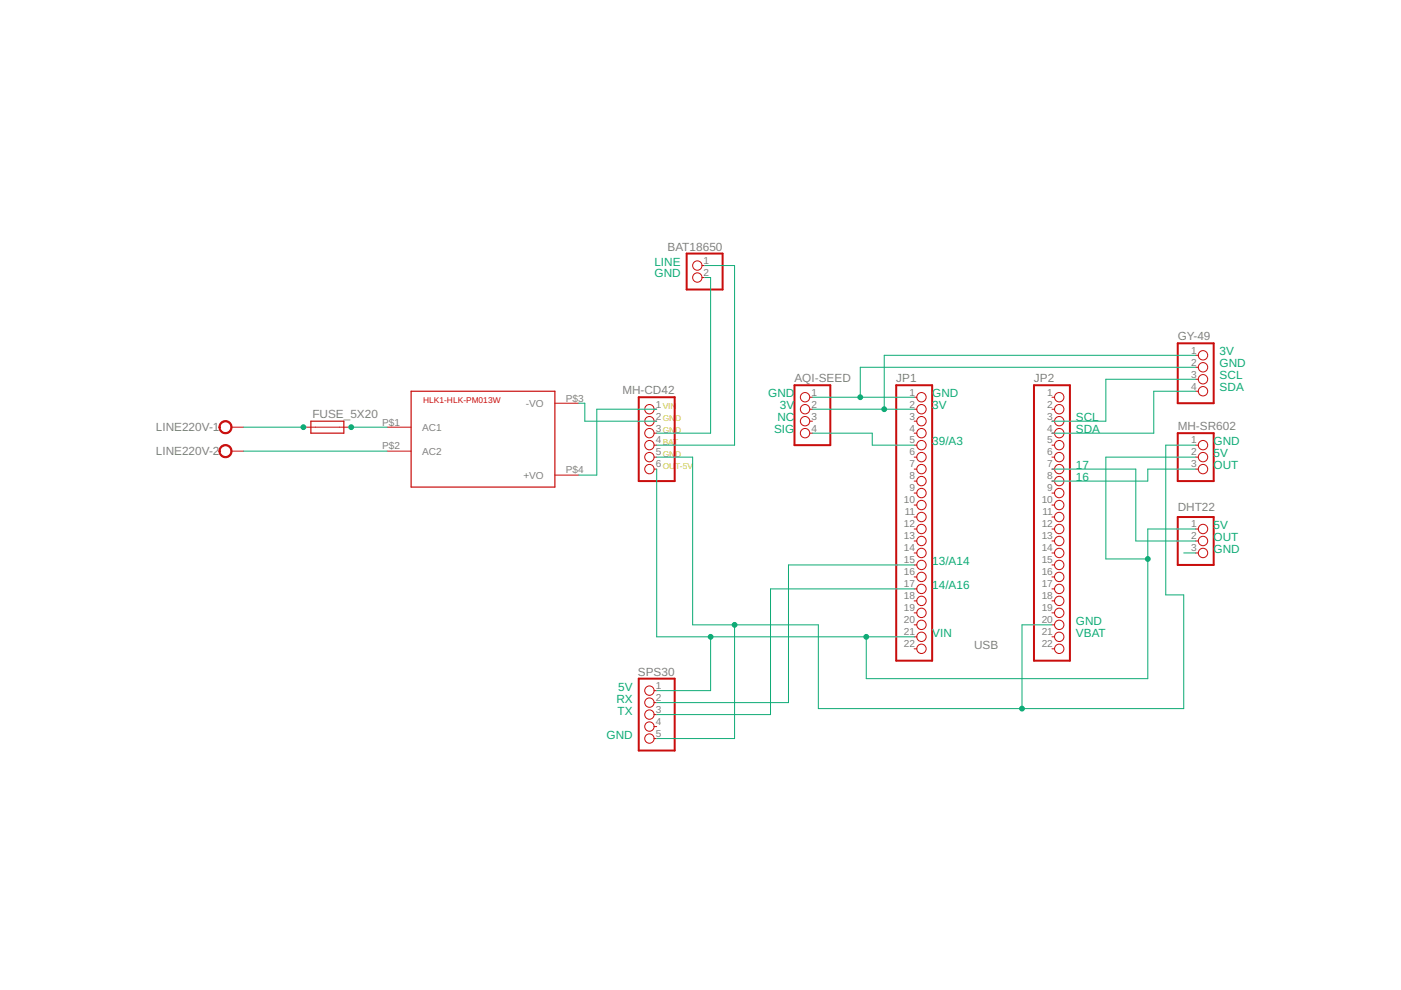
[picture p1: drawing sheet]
<svg xmlns="http://www.w3.org/2000/svg" width="297mm" height="210mm" viewBox="0 0 297 210" stroke-linecap="round" stroke-linejoin="round" font-family="sans-serif">
<g fill="#c90d0c" stroke="#c90d0c" stroke-width=".21">
<path d="M46.8 89.6a1.39 1.39 0 0 1 2.2 .3 1.39 1.39 0 0 1-.8 2 1.39 1.39 0 0 1-1.8-1.3h.3a1.14 1.14 0 0 1 1.7-1 1.14 1.14 0 0 1 .1 2 1.14 1.14 0 0 1-1.8-.7v-.3h-.3z" fill-rule="evenodd"/>
<path d="M46.8 94.7a1.39 1.39 0 0 1 2.2 .2 1.39 1.39 0 0 1-.8 2.1 1.39 1.39 0 0 1-1.8-1.3h.3a1.14 1.14 0 0 1 1.7-1 1.14 1.14 0 0 1 .1 1.9 1.14 1.14 0 0 1-1.8-.7v-.2h-.3z" fill-rule="evenodd"/>
</g>
<g fill="none" stroke="#c90d0c" stroke-width=".21">
<path d="M148.8 56.3h.6M148.8 58.8h.6M253.5 75.3h.6M253.5 77.9h.6M49.1 90.6h2.5M49.1 95.7h2.5M64.3 90.6h10.2M82.1 90.6h5.1M82.1 95.7h5.1M117.6 85.5h5.1M138.7 86.8h.5M138.7 89.3h.5"/>
<path d="M138.7 91.8h.5M138.7 94.4h.5M138.7 96.9h.5M138.7 99.5h.5M171.7 86.8h.6M171.7 89.3h.6M171.7 91.8h.6M171.7 84.2h.6M193.8 86.8h.6M193.8 89.3h.6M193.8 91.8h.6M193.8 94.4h.6"/>
<path d="M193.8 96.9h.6M193.8 99.5h.6M193.8 84.2h.6M223 86.8h.6M223 89.3h.6M223 91.8h.6M223 94.4h.6M223 96.9h.6M223 99.5h.6M223 84.2h.6M253.5 94.4h.6M253.5 96.9h.6"/>
<path d="M253.5 99.5h.6M253.5 80.4h.6M253.5 83h.6M117.6 100.7h5.1M193.8 102h.6M193.8 104.5h.6M193.8 107.1h.6M193.8 109.6h.6M193.8 112.2h.6M193.8 114.7h.6M193.8 117.2h.6M193.8 119.8h.6"/>
<path d="M223 102h.6M223 104.5h.6M223 107.1h.6M223 109.6h.6M223 112.2h.6M223 114.7h.6M223 117.2h.6M223 119.8h.6M253.5 112.2h.6M253.5 114.7h.6M253.5 117.2h.6M193.8 122.3h.6"/>
<path d="M193.8 124.9h.6M193.8 127.4h.6M193.8 129.9h.6M193.8 132.5h.6M193.8 135h.6M193.8 137.6h.6M223 122.3h.6M223 124.9h.6M223 127.4h.6M223 129.9h.6M223 132.5h.6M223 135h.6"/>
<path d="M223 137.6h.6M138.7 146.4h.5M138.7 149h.5M138.7 151.5h.5M138.7 154.1h.5M138.7 156.6h.5"/>
<circle cx="147.8" cy="58.8" r=".99"/>
<circle cx="147.8" cy="56.3" r=".99"/>
<circle cx="255.1" cy="77.9" r=".99"/>
<circle cx="255.1" cy="75.3" r=".99"/>
<circle cx="137.7" cy="89.3" r=".99"/>
<circle cx="137.7" cy="91.8" r=".99"/>
<circle cx="137.7" cy="94.4" r=".99"/>
<circle cx="137.7" cy="96.9" r=".99"/>
<circle cx="137.7" cy="99.5" r=".99"/>
<circle cx="137.7" cy="86.8" r=".99"/>
<circle cx="170.7" cy="91.8" r=".99"/>
<circle cx="170.7" cy="89.3" r=".99"/>
<circle cx="170.7" cy="86.8" r=".99"/>
<circle cx="170.7" cy="84.2" r=".99"/>
<circle cx="195.4" cy="96.9" r=".99"/>
<circle cx="195.4" cy="91.8" r=".99"/>
<circle cx="195.4" cy="94.4" r=".99"/>
<circle cx="195.4" cy="99.5" r=".99"/>
<circle cx="195.4" cy="89.3" r=".99"/>
<circle cx="195.4" cy="86.8" r=".99"/>
<circle cx="195.4" cy="84.2" r=".99"/>
<circle cx="224.6" cy="91.8" r=".99"/>
<circle cx="224.6" cy="96.9" r=".99"/>
<circle cx="224.6" cy="89.3" r=".99"/>
<circle cx="224.6" cy="94.4" r=".99"/>
<circle cx="224.6" cy="99.5" r=".99"/>
<circle cx="224.6" cy="86.8" r=".99"/>
<circle cx="224.6" cy="84.2" r=".99"/>
<circle cx="255.1" cy="94.4" r=".99"/>
<circle cx="255.1" cy="96.9" r=".99"/>
<circle cx="255.1" cy="99.5" r=".99"/>
<circle cx="255.1" cy="80.4" r=".99"/>
<circle cx="255.1" cy="83" r=".99"/>
<circle cx="195.4" cy="109.6" r=".99"/>
<circle cx="195.4" cy="102" r=".99"/>
<circle cx="195.4" cy="112.2" r=".99"/>
<circle cx="195.4" cy="114.7" r=".99"/>
<circle cx="195.4" cy="117.2" r=".99"/>
<circle cx="195.4" cy="119.8" r=".99"/>
<circle cx="195.4" cy="104.5" r=".99"/>
<circle cx="195.4" cy="107.1" r=".99"/>
<circle cx="224.6" cy="102" r=".99"/>
<circle cx="224.6" cy="107.1" r=".99"/>
<circle cx="224.6" cy="114.7" r=".99"/>
<circle cx="224.6" cy="117.2" r=".99"/>
<circle cx="224.6" cy="104.5" r=".99"/>
<circle cx="224.6" cy="112.2" r=".99"/>
<circle cx="224.6" cy="119.8" r=".99"/>
<circle cx="224.6" cy="109.6" r=".99"/>
<circle cx="255.1" cy="112.2" r=".99"/>
<circle cx="255.1" cy="114.7" r=".99"/>
<circle cx="255.1" cy="117.2" r=".99"/>
<circle cx="195.4" cy="129.9" r=".99"/>
<circle cx="195.4" cy="137.6" r=".99"/>
<circle cx="195.4" cy="122.3" r=".99"/>
<circle cx="195.4" cy="124.9" r=".99"/>
<circle cx="195.4" cy="127.4" r=".99"/>
<circle cx="195.4" cy="132.5" r=".99"/>
<circle cx="195.4" cy="135" r=".99"/>
<circle cx="224.6" cy="132.5" r=".99"/>
<circle cx="224.6" cy="135" r=".99"/>
<circle cx="224.6" cy="137.6" r=".99"/>
<circle cx="224.6" cy="122.3" r=".99"/>
<circle cx="224.6" cy="127.4" r=".99"/>
<circle cx="224.6" cy="124.9" r=".99"/>
<circle cx="224.6" cy="129.9" r=".99"/>
<circle cx="137.7" cy="149" r=".99"/>
<circle cx="137.7" cy="151.5" r=".99"/>
<circle cx="137.7" cy="154.1" r=".99"/>
<circle cx="137.7" cy="156.6" r=".99"/>
<circle cx="137.7" cy="146.4" r=".99"/>
</g>
<path d="M65.9 89.3h7v2.5h-7zM87.2 83h30.4v20.3h-30.4z" fill="none" stroke="#c90d0c" stroke-width=".25"/>
<path d="M145.6 53.8h7.6v7.6h-7.6zM249.7 72.8h7.6v12.7h-7.6zM135.4 84.2h7.6v17.8h-7.6zM168.4 81.7h7.6v12.7h-7.6zM190 81.7h7.6v58.4h-7.6zM219.2 81.7h7.6v58.4h-7.6zM249.7 91.8h7.6v10.2h-7.6zM249.7 109.6h7.6v10.2h-7.6zM135.4 143.9h7.6v15.2h-7.6z" fill="none" stroke="#c90d0c" stroke-width=".42"/>
<g fill="none" stroke="#0dab76" stroke-width=".21">
<path d="M149.4 58.8h1.3v33h-11.5M149.4 56.3h6.3v38.1h-16.5M253.5 75.3h-66v11.5M253.5 77.9h-71.1v6.3M51.6 90.6h12.7M51.6 95.7h30.5M74.5 90.6h7.6M122.7 85.5h1.3v3.8h15.2M139.2 86.8h-12.7v13.9h-3.8M139.2 99.5v35.5h54.6M172.3 86.8h21.5M172.3 91.8h12.6v2.6h8.9"/>
<path d="M172.3 84.2h21.5M223 99.5h17.8v15.2h12.7M253.5 80.4h-19v8.9h-11.5M253.5 99.5h-10.1v2.5h-20.4M253.5 94.4h-6.3v31.7h3.8v24.1h-77.5v-17.7h-26.6v-35.6h-7.7M253.5 96.9h-19v21.6h8.9M253.5 83h-8.9v8.8h-21.6M193.8 119.8h-26.6v29.2h-28M251 117.2h2.5M253.5 112.2h-10.1v31.7h-59.7v-8.9M150.7 135v11.4h-11.5M155.7 132.5v24.1h-16.5"/>
<path d="M193.8 124.9h-30.4v26.6h-24.2M223 132.5h-6.3v17.7"/>
</g>
<g fill="#0dab76" stroke="#0dab76" stroke-width=".21">
<circle cx="64.3" cy="90.6" r=".51"/>
<circle cx="74.5" cy="90.6" r=".51"/>
<circle cx="183.7" cy="135" r=".51"/>
<circle cx="243.4" cy="118.5" r=".51"/>
<circle cx="150.7" cy="135" r=".51"/>
<circle cx="216.7" cy="150.2" r=".51"/>
<circle cx="155.7" cy="132.5" r=".51"/>
<circle cx="187.5" cy="86.8" r=".51"/>
<circle cx="182.4" cy="84.2" r=".51"/>
</g>
<g font-size="2.5" fill="#808080">
<text x="141.5" y="53.1">BAT18650</text>
<text x="249.7" y="72.2">GY-49</text>
<text x="131.9" y="83.6">MH-CD42</text>
<text x="168.4" y="81.1">AQI-SEED</text>
<text x="190" y="81.1">JP1</text>
<text x="219.2" y="81.1">JP2</text>
<text x="66.2" y="88.7">FUSE_5X20</text>
<text x="33" y="91.5">LINE220V-1</text>
<text x="249.7" y="91.2">MH-SR602</text>
<text x="33" y="96.5">LINE220V-2</text>
<text x="249.7" y="108.4">DHT22</text>
<text x="206.5" y="137.6">USB</text>
<text x="135.2" y="143.3">SPS30</text>
</g>
<g font-size="2.5" fill="#0dab76">
<text x="138.7" y="56.3">LINE</text>
<text x="138.8" y="58.8">GND</text>
<text x="258.6" y="75.3">3V</text>
<text x="258.6" y="77.9">GND</text>
<text x="258.6" y="80.4">SCL</text>
<text x="258.6" y="83">SDA</text>
<text x="162.9" y="84.2">GND</text>
<text x="164.8" y="89.3">NC</text>
<text x="165.4" y="86.8">3V</text>
<text x="197.6" y="86.8">3V</text>
<text x="197.6" y="84.2">GND</text>
<text x="228.1" y="89.3">SCL</text>
<text x="164.1" y="91.8">SIG</text>
<text x="197.6" y="94.4">39/A3</text>
<text x="228.1" y="91.8">SDA</text>
<text x="257.3" y="94.4">GND</text>
<text x="228.1" y="99.5">17</text>
<text x="257.3" y="99.5">OUT</text>
<text x="257.3" y="96.9">5V</text>
<text x="228.1" y="102">16</text>
<text x="257.3" y="112.2">5V</text>
<text x="197.6" y="119.8">13/A14</text>
<text x="257.3" y="114.7">OUT</text>
<text x="257.3" y="117.2">GND</text>
<text x="197.6" y="124.9">14/A16</text>
<text x="197.6" y="135">VIN</text>
<text x="228.1" y="132.5">GND</text>
<text x="228.1" y="135">VBAT</text>
<text x="130.7" y="149">RX</text>
<text x="131.1" y="146.4">5V</text>
<text x="130.9" y="151.5">TX</text>
<text x="128.6" y="156.6">GND</text>
</g>
<g font-size="2.1" fill="#808080">
<text x="149.2" y="55.9">1</text>
<text x="149.2" y="58.5">2</text>
<text x="252.5" y="75">1</text>
<text x="252.5" y="77.5">2</text>
<text x="172" y="83.9">1</text>
<text x="192.8" y="83.9">1</text>
<text x="222.1" y="83.9">1</text>
<text x="252.5" y="80.1">3</text>
<text x="252.5" y="82.6">4</text>
<text x="111.5" y="86.3">-VO</text>
<text x="120" y="85.1">P$3</text>
<text x="139" y="86.4">1</text>
<text x="139" y="89">2</text>
<text x="172" y="86.4">2</text>
<text x="172" y="89">3</text>
<text x="192.8" y="86.4">2</text>
<text x="192.8" y="89">3</text>
<text x="222.1" y="86.4">2</text>
<text x="222.1" y="89">3</text>
<text x="81" y="90.2">P$1</text>
<text x="81" y="95.3">P$2</text>
<text x="89.5" y="91.3">AC1</text>
<text x="139" y="91.5">3</text>
<text x="139" y="94">4</text>
<text x="172" y="91.5">4</text>
<text x="192.8" y="91.5">4</text>
<text x="192.8" y="94">5</text>
<text x="222.1" y="91.5">4</text>
<text x="222.1" y="94">5</text>
<text x="252.5" y="94">1</text>
<text x="89.5" y="96.4">AC2</text>
<text x="111" y="101.5">+VO</text>
<text x="120" y="100.4">P$4</text>
<text x="139" y="96.6">5</text>
<text x="139" y="99.1">6</text>
<text x="192.8" y="96.6">6</text>
<text x="192.8" y="99.1">7</text>
<text x="192.8" y="101.6">8</text>
<text x="222.1" y="96.6">6</text>
<text x="222.1" y="99.1">7</text>
<text x="222.1" y="101.6">8</text>
<text x="252.5" y="96.6">2</text>
<text x="252.5" y="99.1">3</text>
<text x="191.7" y="106.7">10</text>
<text x="192.8" y="104.2">9</text>
<text x="220.9" y="106.7">10</text>
<text x="222.1" y="104.2">9</text>
<text x="191.7" y="111.8">12</text>
<text x="191.8" y="109.3">11</text>
<text x="220.9" y="111.8">12</text>
<text x="221" y="109.3">11</text>
<text x="252.5" y="111.8">1</text>
<text x="191.7" y="114.3">13</text>
<text x="191.7" y="116.9">14</text>
<text x="191.7" y="119.4">15</text>
<text x="220.9" y="114.3">13</text>
<text x="220.9" y="116.9">14</text>
<text x="220.9" y="119.4">15</text>
<text x="252.5" y="114.3">2</text>
<text x="252.5" y="116.9">3</text>
<text x="191.7" y="122">16</text>
<text x="191.7" y="124.5">17</text>
<text x="220.9" y="122">16</text>
<text x="220.9" y="124.5">17</text>
<text x="191.7" y="127">18</text>
<text x="191.7" y="129.6">19</text>
<text x="220.9" y="127">18</text>
<text x="220.9" y="129.6">19</text>
<text x="191.7" y="132.1">20</text>
<text x="191.7" y="134.7">21</text>
<text x="191.7" y="137.2">22</text>
<text x="220.9" y="132.1">20</text>
<text x="220.9" y="134.7">21</text>
<text x="220.9" y="137.2">22</text>
<text x="139" y="146.1">1</text>
<text x="139" y="148.6">2</text>
<text x="139" y="151.2">3</text>
<text x="139" y="153.7">4</text>
<text x="139" y="156.2">5</text>
</g>
<text font-size="1.8" fill="#c90d0c" x="89.7" y="85.5">HLK1-HLK-PM013W</text>
<g font-size="1.8" fill="#c8c832">
<text x="140.5" y="89.3">GN</text>
<text x="140.5" y="86.8">VIN</text>
<text x="143.2" y="89.3">D</text>
<text x="140.5" y="94.4">BAT</text>
<text x="140.5" y="91.8">GN</text>
<text x="143.2" y="91.8">D</text>
<text x="140.5" y="99.5">OU</text>
<text x="140.5" y="96.9">GN</text>
<text x="143.2" y="99.5">T-5V</text>
<text x="143.2" y="96.9">D</text>
</g>
</svg>
